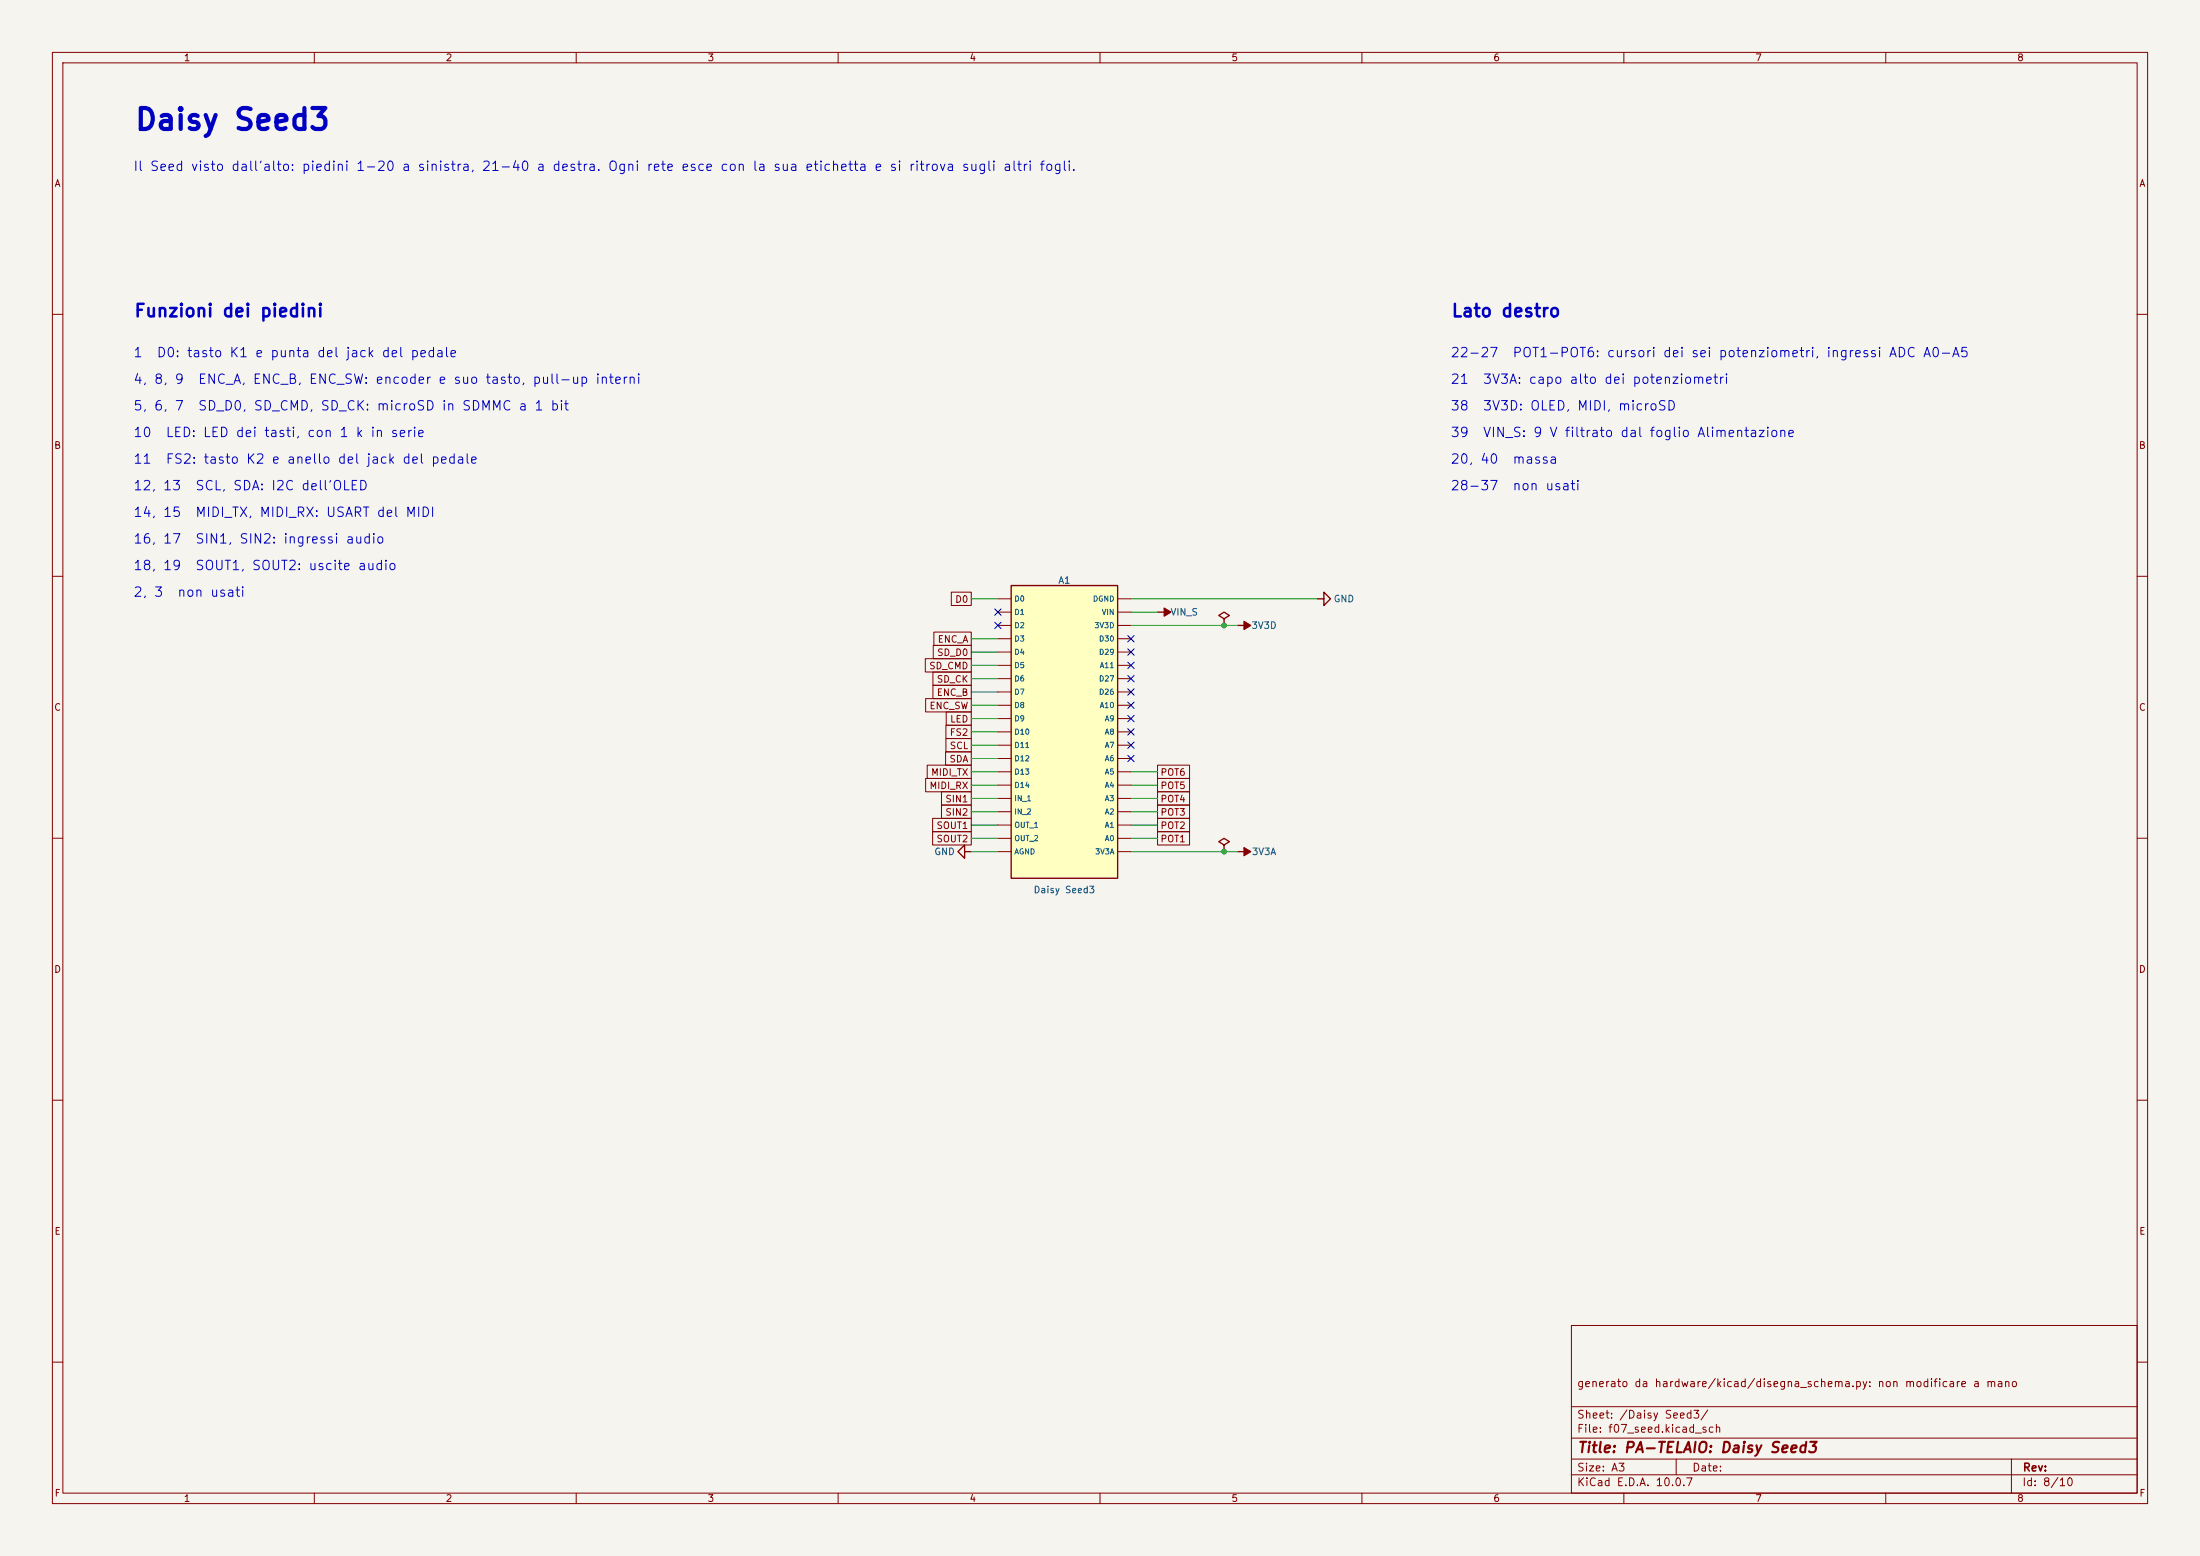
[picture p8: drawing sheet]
<svg xmlns="http://www.w3.org/2000/svg" width="420mm" height="297mm" viewBox="0 0 420 297" stroke-linecap="round" stroke-linejoin="round" font-family="sans-serif">
<path d="M0 0h420v297h-420z" fill="#f5f4ef" stroke="#f5f4ef" stroke-width=".19"/>
<g fill="none" stroke="#840000" stroke-width=".19">
<path d="M10 10h400v277h-400zM12 12h396v273h-396zM60 10v2M110 10v2M160 10v2M210 10v2M260 10v2M310 10v2M360 10v2M10 60h2M408 60h2M10 110h2"/>
<path d="M408 110h2M10 160h2M408 160h2M10 210h2M408 210h2M300 253h108v32h-108zM10 260h2M300 278.5h108M300 274.5h108M300 268.5h108M320 278.5v3M384 278.5v6.5"/>
<path d="M408 260h2M60 285v2M110 285v2M160 285v2M210 285v2M260 285v2M300 281.5h108M310 285v2M360 285v2"/>
</g>
<path d="M236.2 119.4h1.3M184.1 162.6v-1.3l-1.2 1.3 1.2 1.2v-1.2h1.3M233.7 161.3l1-.6-1-.7-1 .7 1 .6v1.3M236.2 162.6h1.3" fill="none" stroke="#840000" stroke-width=".25"/>
<g fill="#840000" stroke="#840000" stroke-width=".25">
<path d="M237.5 118.6l1.3 .8-1.3 .7z"/>
<path d="M237.5 161.8l1.3 .8-1.3 .7z"/>
</g>
<path d="M193 111.8h20.4v55.8h-20.4z" fill="#ffffc2"/>
<path d="M193 111.8h20.4v55.8h-20.4zM221 116.8h1.2M233.7 118.1l1-.6-1-.7-1 .7 1 .6v1.3M251.5 114.3h1.2v-1.3l1.3 1.3-1.3 1.3v-1.3" fill="none" stroke="#840000" stroke-width=".25"/>
<g fill="none" stroke="#840000" stroke-width=".19">
<path d="M181.6 113h3.8v2.6h-3.8zM190.5 114.3h2.5M190.5 116.8h2.5M190.5 119.4h2.5M213.4 114.3h2.5M213.4 116.8h2.5M213.4 119.4h2.5M176.6 125.7h8.8v2.6h-8.8zM176.7 133.3h8.7v2.6h-8.7zM178.1 128.3h7.3v2.5h-7.3zM178.1 130.8h7.3v2.6h-7.3zM178.2 123.2h7.2v2.5h-7.2z"/>
<path d="M178.3 120.6h7.1v2.6h-7.1zM180.6 138.4h4.8v2.6h-4.8zM180.6 135.9h4.8v2.5h-4.8zM190.5 121.9h2.5M190.5 124.5h2.5M190.5 127h2.5M190.5 129.5h2.5M190.5 132.1h2.5M190.5 134.6h2.5M190.5 137.2h2.5M190.5 139.7h2.5M213.4 121.9h2.5"/>
<path d="M213.4 124.5h2.5M213.4 127h2.5M213.4 129.5h2.5M213.4 132.1h2.5M213.4 134.6h2.5M213.4 137.2h2.5M213.4 139.7h2.5M176.7 148.6h8.7v2.5h-8.7zM177 146h8.4v2.6h-8.4zM178 158.7h7.4v2.6h-7.4zM178 156.2h7.4v2.6h-7.4zM179.7 151.1h5.7v2.6h-5.7z"/>
<path d="M179.7 153.7h5.7v2.5h-5.7zM180.5 143.5h4.9v2.6h-4.9zM180.6 141h4.8v2.5h-4.8zM190.5 142.2h2.5M190.5 144.8h2.5M190.5 147.3h2.5M190.5 149.9h2.5M190.5 152.4h2.5M190.5 154.9h2.5M190.5 157.5h2.5M213.4 142.2h2.5M213.4 144.8h2.5"/>
<path d="M213.4 147.3h2.5M213.4 149.9h2.5M213.4 152.4h2.5M213.4 154.9h2.5M213.4 157.5h2.5M221 158.7h6.1v2.6h-6.1zM221 153.7h6.1v2.5h-6.1zM221 148.6h6.1v2.5h-6.1zM221 146h6.1v2.6h-6.1zM221 156.2h6.1v2.6h-6.1zM221 151.1h6.1v2.6h-6.1zM190.5 160h2.5"/>
<path d="M190.5 162.6h2.5M213.4 160h2.5M213.4 162.6h2.5"/>
</g>
<path d="M222.2 116.1l1.3 .7-1.3 .8z" fill="#840000" stroke="#840000" stroke-width=".25"/>
<g fill="none" stroke="#009600" stroke-width=".19">
<path d="M185.4 114.3h5.1M215.9 119.4h20.3M215.9 114.3h35.6M215.9 116.8h5.1M185.4 137.2h5.1M185.4 134.6h5.1M185.4 129.5h5.1M185.4 127h5.1M185.4 124.5h5.1M185.4 121.9h5.1M185.4 139.7h5.1M185.4 132.1h5.1"/>
<path d="M185.4 152.4h5.1M185.4 154.9h5.1M185.4 157.5h5.1M185.4 147.3h5.1M185.4 149.9h5.1M185.4 144.8h5.1M185.4 142.2h5.1M215.9 152.4h5.1M215.9 154.9h5.1M215.9 157.5h5.1M215.9 147.3h5.1M215.9 149.9h5.1"/>
<path d="M185.4 160h5.1M185.4 162.6h5.1M215.9 160h5.1M215.9 162.6h20.3"/>
</g>
<g fill="none" stroke="#000084" stroke-width=".19">
<path d="M189.9 118.8l1.2 1.2M189.9 116.2l1.2 1.2M191.1 118.8l-1.2 1.2M191.1 116.2l-1.2 1.2M215.3 136.6l1.2 1.2M215.3 121.3l1.2 1.2M215.3 123.9l1.2 1.2M215.3 126.4l1.2 1.2M215.3 128.9l1.2 1.2M215.3 131.5l1.2 1.2M215.3 134l1.2 1.2M215.3 139.1l1.2 1.2"/>
<path d="M216.5 136.6l-1.2 1.2M216.5 121.3l-1.2 1.2M216.5 123.9l-1.2 1.2M216.5 126.4l-1.2 1.2M216.5 128.9l-1.2 1.2M216.5 131.5l-1.2 1.2M216.5 134l-1.2 1.2M216.5 139.1l-1.2 1.2M215.3 144.2l1.2 1.2M215.3 141.6l1.2 1.2M216.5 144.2l-1.2 1.2M216.5 141.6l-1.2 1.2"/>
</g>
<g fill="#009600" stroke="#009600" stroke-width=".19">
<circle cx="233.7" cy="162.6" r=".46"/>
<circle cx="233.7" cy="119.4" r=".46"/>
</g>
<text font-size="4" fill="#0000c2" x="25.5" y="25.8">Daisy Seed3</text>
<g font-size="2.4" fill="#0000c2">
<text x="25.5" y="61.1">Funzioni dei piedini</text>
<text x="276.9" y="61.1">Lato destro</text>
</g>
<text font-size="2" fill="#840000" x="301" y="277.8">Title: PA-TELAIO: Daisy Seed3</text>
<g font-size="1.8" fill="#0000c2">
<text x="25.3" y="33.1">Il Seed visto dall'alto: piedini 1-20 a sinistra, 21-40 a destra. Ogni rete esce con la sua etichetta e si ritrova sugli altri fogli.</text>
<text x="25.3" y="68.6">1</text>
<text x="29.8" y="68.6">D0: tasto K1 e punta del jack del pedale</text>
<text x="276.8" y="68.6">22-27</text>
<text x="288.6" y="68.6">POT1-POT6: cursori dei sei potenziometri, ingressi ADC A0-A5</text>
<text x="25.3" y="73.7">4, 8, 9</text>
<text x="37.7" y="73.7">ENC_A, ENC_B, ENC_SW: encoder e suo tasto, pull-up interni</text>
<text x="276.8" y="73.7">21</text>
<text x="283" y="73.7">3V3A: capo alto dei potenziometri</text>
<text x="25.3" y="78.8">5, 6, 7</text>
<text x="25.3" y="83.9">10</text>
<text x="31.5" y="83.9">LED: LED dei tasti, con 1 k in serie</text>
<text x="37.7" y="78.8">SD_D0, SD_CMD, SD_CK: microSD in SDMMC a 1 bit</text>
<text x="276.8" y="78.8">38</text>
<text x="276.8" y="83.9">39</text>
<text x="283" y="78.8">3V3D: OLED, MIDI, microSD</text>
<text x="283" y="83.9">VIN_S: 9 V filtrato dal foglio Alimentazione</text>
<text x="25.3" y="89">11</text>
<text x="31.5" y="89">FS2: tasto K2 e anello del jack del pedale</text>
<text x="276.8" y="89">20, 40</text>
<text x="288.6" y="89">massa</text>
<text x="25.3" y="94">12, 13</text>
<text x="37.1" y="94">SCL, SDA: I2C dell'OLED</text>
<text x="276.8" y="94">28-37</text>
<text x="288.6" y="94">non usati</text>
<text x="25.3" y="99.1">14, 15</text>
<text x="37.1" y="99.1">MIDI_TX, MIDI_RX: USART del MIDI</text>
<text x="25.3" y="104.2">16, 17</text>
<text x="37.1" y="104.2">SIN1, SIN2: ingressi audio</text>
<text x="25.3" y="109.3">18, 19</text>
<text x="37.1" y="109.3">SOUT1, SOUT2: uscite audio</text>
<text x="25.3" y="114.4">2, 3</text>
<text x="33.7" y="114.4">non usati</text>
</g>
<g font-size="1.5" fill="#840000">
<text x="300.9" y="265.1">generato da hardware/kicad/disegna_schema.py: non modificare a mano</text>
<text x="300.9" y="273.8">File: f07_seed.kicad_sch</text>
<text x="300.9" y="271.1">Sheet: /Daisy Seed3/</text>
<text x="300.9" y="281.2">Size: A3</text>
<text x="322.9" y="281.2">Date:</text>
<text x="386" y="281.2">Rev:</text>
<text x="300.9" y="284">KiCad E.D.A. 10.0.7</text>
<text x="385.9" y="284">Id: 8/10</text>
</g>
<g font-size="1.3" fill="#840000">
<text x="35" y="12">1</text>
<text x="85" y="12">2</text>
<text x="135" y="12">3</text>
<text x="185" y="12">4</text>
<text x="235" y="12">5</text>
<text x="285" y="12">6</text>
<text x="335" y="12">7</text>
<text x="385" y="12">8</text>
<text x="10.3" y="36">A</text>
<text x="408.3" y="36">A</text>
<text x="10.2" y="86">B</text>
<text x="408.2" y="86">B</text>
<text x="182.2" y="115.4">D0</text>
<text x="178.8" y="125.5">SD_D0</text>
<text x="178.9" y="123">ENC_A</text>
<text x="177.3" y="128.1">SD_CMD</text>
<text x="178.7" y="130.6">SD_CK</text>
<text x="10.2" y="136">C</text>
<text x="177.3" y="135.7">ENC_SW</text>
<text x="178.7" y="133.1">ENC_B</text>
<text x="408.2" y="136">C</text>
<text x="181.2" y="143.3">SCL</text>
<text x="181.2" y="140.8">FS2</text>
<text x="181.3" y="138.2">LED</text>
<text x="177.6" y="148.4">MIDI_TX</text>
<text x="181.1" y="145.8">SDA</text>
<text x="221.4" y="148.4">POT6</text>
<text x="177.3" y="150.9">MIDI_RX</text>
<text x="180.4" y="153.5">SIN1</text>
<text x="180.4" y="156">SIN2</text>
<text x="221.4" y="156">POT3</text>
<text x="221.4" y="150.9">POT5</text>
<text x="221.4" y="153.5">POT4</text>
<text x="178.7" y="161.1">SOUT2</text>
<text x="178.7" y="158.5">SOUT1</text>
<text x="221.4" y="161.1">POT1</text>
<text x="221.4" y="158.5">POT2</text>
<text x="10.2" y="186">D</text>
<text x="408.2" y="186">D</text>
<text x="10.3" y="236">E</text>
<text x="408.3" y="236">E</text>
<text x="10.3" y="286">F</text>
<text x="35" y="287">1</text>
<text x="85" y="287">2</text>
<text x="135" y="287">3</text>
<text x="185" y="287">4</text>
<text x="235" y="287">5</text>
<text x="285" y="287">6</text>
<text x="335" y="287">7</text>
<text x="385" y="287">8</text>
<text x="408.3" y="286">F</text>
</g>
<g font-size="1.3" fill="#006464">
<text x="201.9" y="111.7">A1</text>
<text x="223.4" y="117.8">VIN_S</text>
<text x="254.5" y="115.3">GND</text>
<text x="238.8" y="120.3">3V3D</text>
<text x="178.3" y="163.5">GND</text>
<text x="238.9" y="163.5">3V3A</text>
<text x="197.2" y="170.8">Daisy Seed3</text>
</g>
<g font-size="1" fill="#006464">
<text x="193.5" y="115.1">D0</text>
<text x="193.5" y="117.6">D1</text>
<text x="208.5" y="115.1">DGND</text>
<text x="210.2" y="117.6">VIN</text>
<text x="193.5" y="120.1">D2</text>
<text x="193.5" y="122.7">D3</text>
<text x="193.5" y="125.2">D4</text>
<text x="208.8" y="120.1">3V3D</text>
<text x="209.7" y="125.2">D29</text>
<text x="209.7" y="122.7">D30</text>
<text x="193.5" y="127.8">D5</text>
<text x="193.5" y="130.3">D6</text>
<text x="209.7" y="130.3">D27</text>
<text x="209.8" y="127.8">A11</text>
<text x="193.5" y="132.8">D7</text>
<text x="193.5" y="135.4">D8</text>
<text x="193.5" y="137.9">D9</text>
<text x="209.7" y="132.8">D26</text>
<text x="209.8" y="135.4">A10</text>
<text x="210.8" y="137.9">A9</text>
<text x="193.5" y="140.5">D10</text>
<text x="193.5" y="143">D11</text>
<text x="210.8" y="143">A7</text>
<text x="210.8" y="140.5">A8</text>
<text x="193.5" y="145.5">D12</text>
<text x="193.5" y="148.1">D13</text>
<text x="210.8" y="148.1">A5</text>
<text x="210.8" y="145.5">A6</text>
<text x="193.5" y="150.6">D14</text>
<text x="193.5" y="153.2">IN_1</text>
<text x="193.5" y="155.7">IN_2</text>
<text x="210.8" y="155.7">A2</text>
<text x="210.8" y="153.2">A3</text>
<text x="210.8" y="150.6">A4</text>
<text x="193.5" y="158.2">OUT_1</text>
<text x="193.5" y="160.8">OUT_2</text>
<text x="210.8" y="160.8">A0</text>
<text x="210.8" y="158.2">A1</text>
<text x="193.5" y="163.3">AGND</text>
<text x="209" y="163.3">3V3A</text>
</g>
</svg>
